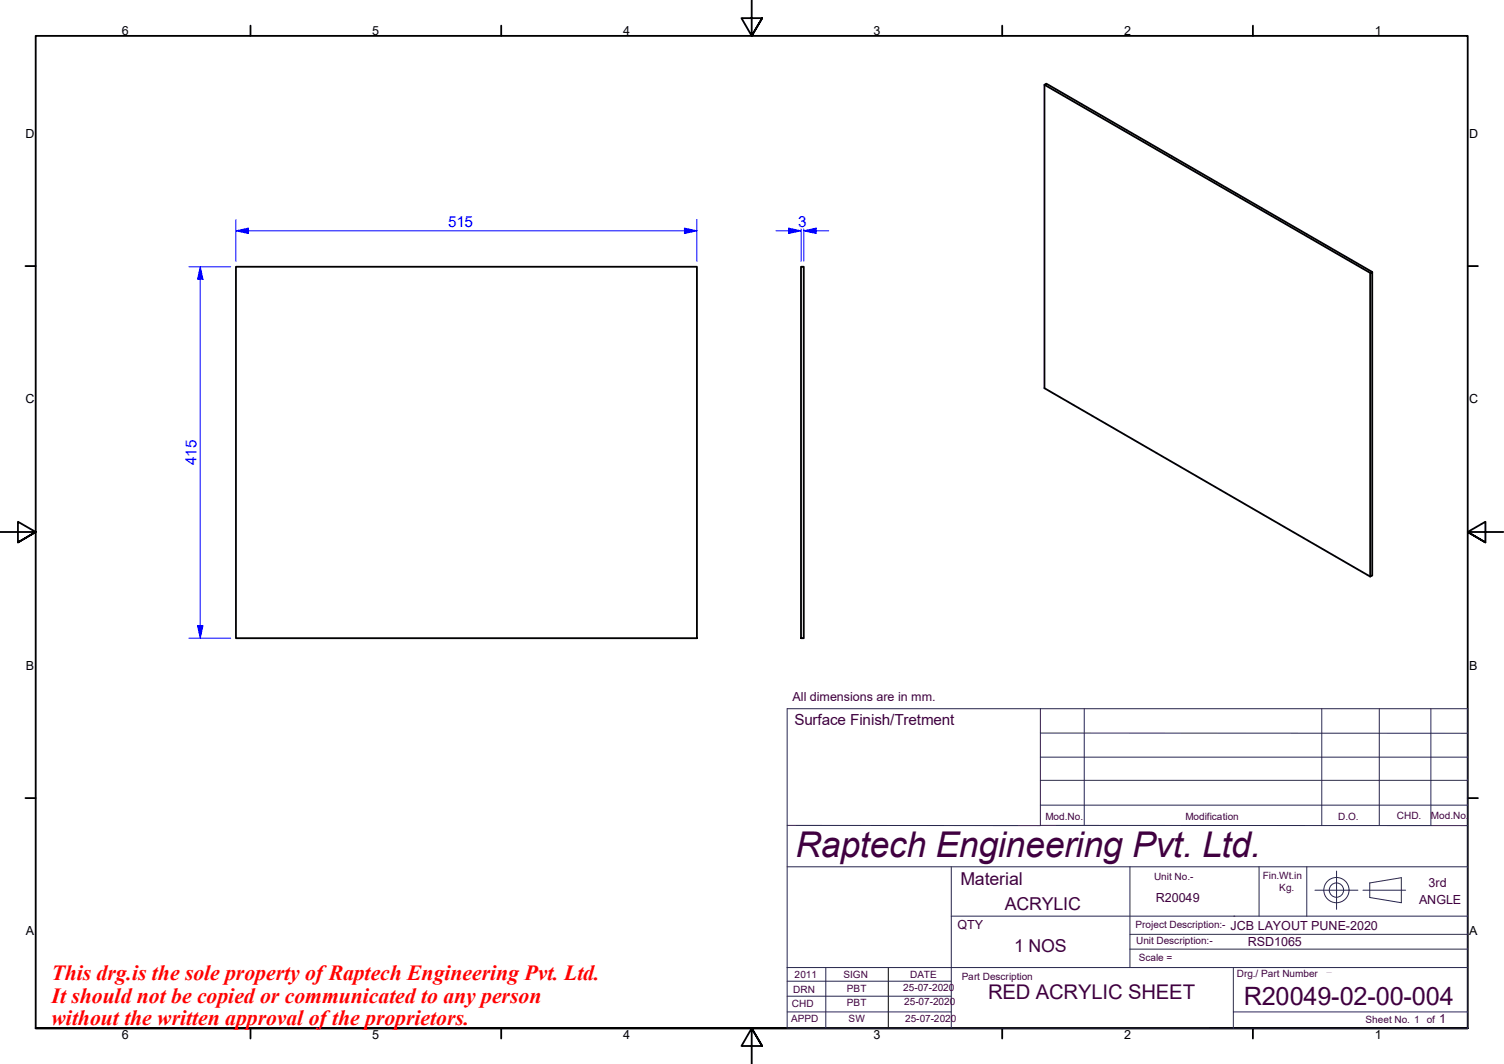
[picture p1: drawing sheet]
<svg xmlns="http://www.w3.org/2000/svg" width="420mm" height="297mm" viewBox="0 0 420 297" stroke-linecap="round" stroke-linejoin="round" font-family="sans-serif">
<!-- layer: Visible Edges(ISO) -->
<path d="M291.8 23.7l91 52.5 .5-.3v84.7l-.5 .4v-84.8M65.9 74.5h128.8v103.7h-128.8zM223.8 74.5h.7v103.7h-.7zM383.3 75.9l-91-52.5-.5 .3v84.7l91 52.6" fill="none" stroke="#000" stroke-width=".51"/>
<!-- layer: Border_0 -->
<g fill="none" stroke="#000" stroke-width=".51">
<path d="M70 7.2v2.8M140 7.2v2.8M210 0v10l-2.9-4.9h5.8l-2.9 4.9 2.9-4.9M280 7.2v2.8M350 7.2v2.8M7.1 74.3h2.9M410 74.3h2.9M0 148.5h10l-5-2.8v5.7l5-2.9-5 2.9M420 148.5h-10l5-2.8v5.7l-5-2.9 5 2.9M7.1 222.8h2.9M410 222.8h2.9M10 287.1v-277.1h400v277.1h-400h400"/>
<path d="M70 287.1v2.8M140 287.1v2.8M212.9 292l-2.9-4.9 2.9 4.9h-5.8l2.9-4.9v9.9M280 287.1v2.8M350 287.1v2.8"/>
</g>
<!-- layer: Sketch Geometry(ISO) -->
<path d="M248.2 270.1v16.9" fill="none" stroke="#000" stroke-width=".28"/>
<g fill="none" stroke="#26264c" stroke-width=".28">
<path d="M219.9 197.9h190.1v89.2l-190.1-.1zM290.6 197.9v32.6M302.9 197.9v32.5M369.3 197.9v32.5M385.3 197.9v32.5M399.7 197.9v32.5M290.6 211.4h119.4M290.6 204.6l119.4 .1M290.6 217.9h119.4M219.9 230.4l190.1 .1M290.6 224.8h119.4M219.9 242h190.1"/>
<path d="M265.7 242v45M265.7 255.8h144.3M315.7 242v28.1M344.7 255.8h.1M351.7 242v13.8M365.1 242v13.8M367.3 248.5h12M373.4 243.2v10.7M380.7 248.5h12M382.7 246.5l8.8-1.5v7l-8.8-1.4zM219.9 278.1h45.8M219.9 273.9h45.8"/>
<path d="M219.9 270.1h190.1M230.7 270.1v16.9M315.7 260.8h94.3M315.7 265h94.3M344.6 270.1v17M219.9 282.5h45.8M344.6 282.5h65.4"/>
<circle cx="373.3" cy="248.5" r="3.5"/>
<circle cx="373.3" cy="248.5" r="2"/>
</g>
<!-- layer: Dimensions(ISO) -->
<path d="M191.2 64.4h3.5" fill="none" stroke="#00f" stroke-width=".28"/>
<path d="M191.2 63.7l3.5 .7-3.5 .8z" fill-rule="evenodd" fill="#00f"/>
<path d="M65.9 64.4h3.5M191.2 63.7l3.5 .7-3.5 .8z" fill="none" stroke="#00f" stroke-width=".28"/>
<path d="M65.9 64.4l3.5-.7v1.5z" fill-rule="evenodd" fill="#00f"/>
<path d="M55.9 74.5v3.5M65.9 64.4l3.5-.7v1.5zM65.9 61.3v11.6M69.4 64.4h121.8M194.7 61.3v11.6" fill="none" stroke="#00f" stroke-width=".28"/>
<path d="M55.9 74.5l.8 3.5h-1.5z" fill-rule="evenodd" fill="#00f"/>
<path d="M55.9 74.5l.8 3.5h-1.5zM55.9 174.7v3.5" fill="none" stroke="#00f" stroke-width=".28"/>
<path d="M55.2 174.7h1.5l-.8 3.5z" fill-rule="evenodd" fill="#00f"/>
<path d="M52.8 74.5h11.7M55.9 78v96.7M224.5 64.4h3.5M52.8 178.2h11.7M55.2 174.7h1.5l-.8 3.5z" fill="none" stroke="#00f" stroke-width=".28"/>
<path d="M224.5 64.4l3.5-.7v1.5z" fill-rule="evenodd" fill="#00f"/>
<path d="M220.3 64.4h3.5M224.5 64.4l3.5-.7v1.5z" fill="none" stroke="#00f" stroke-width=".28"/>
<path d="M220.3 63.7l3.5 .7-3.5 .8z" fill-rule="evenodd" fill="#00f"/>
<path d="M216.8 64.4h3.5M220.3 63.7l3.5 .7-3.5 .8zM223.8 63.9v9M224.5 63.9v9M228 64.4h3.5" fill="none" stroke="#00f" stroke-width=".28"/>
<text font-size="9.9" fill="#400040" x="222.2" y="239.1">Raptech Engineering Pvt. Ltd.</text>
<text font-size="7" fill="#400040" x="347.5" y="280.7">R20049-02-00-004</text>
<g font-size="6" fill="#f00">
<text x="14.4" y="273.6">This drg.is the sole propertyofRaptech Engineering Pvt. Ltd.</text>
<text x="14.4" y="280">It should not be copied or communicated to anyperson</text>
<text x="14.4" y="286.2">without the written approval ofthe proprietors.</text>
</g>
<text font-size="5.7" fill="#400040" x="276" y="278.9">RED ACRYLIC SHEET</text>
<g font-size="5" fill="#400040">
<text x="268.3" y="247.1">Material</text>
<text x="280.7" y="254.2">ACRYLIC</text>
<text x="283.3" y="265.9">1 NOS</text>
</g>
<g font-size="4.3" fill="#00f">
<text x="125.2" y="63.4">515</text>
<text x="222.9" y="63.4">3</text>
<text x="54.9" y="129.8" transform="rotate(-90 54.9 129.8)">415</text>
</g>
<text font-size="4.3" fill="#400040" x="221.9" y="202.4">Surface Finish/Tretment</text>
<g font-size="3.5">
<text x="34" y="9.6">6</text>
<text x="104" y="9.6">5</text>
<text x="174.1" y="9.6">4</text>
<text x="244" y="9.6">3</text>
<text x="314" y="9.6">2</text>
<text x="384" y="9.6">1</text>
<text x="7.1" y="38.4">D</text>
<text x="410.4" y="38.4">D</text>
<text x="7.1" y="112.6">C</text>
<text x="410.4" y="112.6">C</text>
<text x="7.2" y="186.9">B</text>
<text x="410.5" y="186.9">B</text>
<text x="7.2" y="261.2">A</text>
<text x="410.5" y="261.2">A</text>
<text x="34" y="289.9">6</text>
<text x="104" y="289.9">5</text>
<text x="174.1" y="289.9">4</text>
<text x="244" y="289.9">3</text>
<text x="314" y="289.9">2</text>
<text x="384" y="289.9">1</text>
</g>
<g font-size="3.5" fill="#400040">
<text x="221.4" y="195.6">All dimensions are in mm.</text>
<text x="322.9" y="251.7">R20049</text>
<text x="399.1" y="247.5">3rd</text>
<text x="396.4" y="252.4">ANGLE</text>
<text x="267.5" y="259.3">QTY</text>
<text x="343.8" y="259.5">JCB LAYOUT PUNE-2020</text>
<text x="348.6" y="264.1">RSD1065</text>
<text x="402.1" y="285.7">1</text>
</g>
<g font-size="2.8" fill="#400040">
<text x="292" y="229">Mod.No.</text>
<text x="331.2" y="229">Modification</text>
<text x="373.8" y="228.9">D.O.</text>
<text x="390.2" y="228.7">CHD.</text>
<text x="399.7" y="228.7">Mod.No.</text>
<text x="322.4" y="245.5">Unit No.-</text>
<text x="352.7" y="245.3">Fin.Wt.in</text>
<text x="357.4" y="248.7">Kg.</text>
<text x="317.2" y="259.2">Project Description:-</text>
<text x="317.4" y="263.6">Unit Description:-</text>
<text x="318.1" y="268.3">Scale =</text>
<text x="222" y="272.9">2011</text>
<text x="235.6" y="273">SIGN</text>
<text x="254.3" y="273.1">DATE</text>
<text x="268.7" y="273.6">Part Description</text>
<text x="345.5" y="272.8">Drg./ Part Number -</text>
<text x="221.2" y="281.2">CHD</text>
<text x="221.6" y="277.1">DRN</text>
<text x="236.6" y="276.8">PBT</text>
<text x="236.6" y="281">PBT</text>
<text x="252.3" y="276.7">25-07-2020</text>
<text x="252.6" y="280.7">25-07-2020</text>
<text x="221" y="285.4">APPD</text>
<text x="237" y="285.4">SW</text>
<text x="252.9" y="285.4">25-07-2020</text>
<text x="381.5" y="285.7">Sheet No. 1 of</text>
</g>
</svg>
